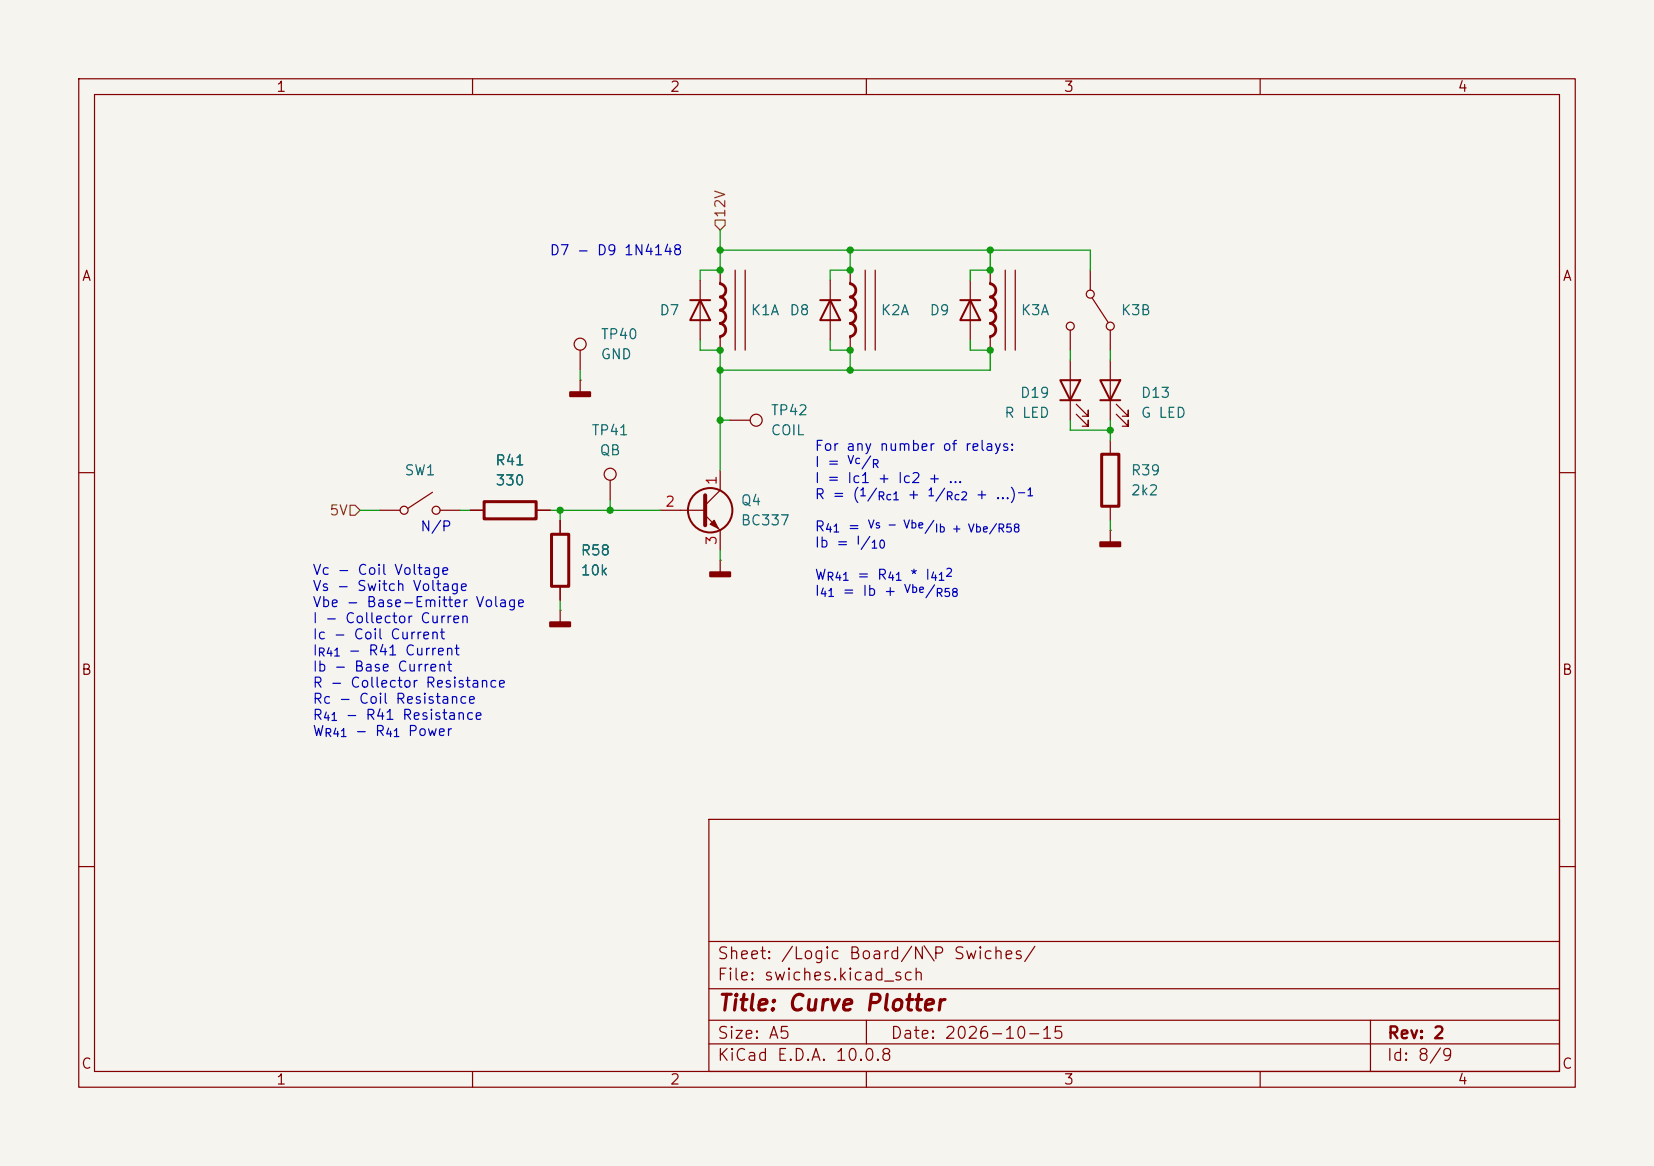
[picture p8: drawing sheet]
<svg xmlns="http://www.w3.org/2000/svg" width="210mm" height="148mm" viewBox="0 0 210 148" stroke-linecap="round" stroke-linejoin="round" font-family="sans-serif">
<path d="M0 0h210v148h-210z" fill="#f5f4ef" stroke="#f5f4ef" stroke-width=".13"/>
<g fill="none" stroke="#840000" stroke-width=".15">
<path d="M10 10h190v128h-190zM12 12h186v124h-186zM60 10v2M110 10v2M160 10v2M88.9 35.6v7.6M91.4 34.3v1.6M93.3 34.3v10.2M94.6 34.3v10.2M105.4 35.6v7.6M107.9 34.3v1.6M109.9 34.3v10.2"/>
<path d="M111.1 34.3v10.2M123.2 35.6v7.6M125.7 34.3v1.6M127.6 34.3v10.2M128.9 34.3v10.2M138.4 34.3v2.5M138.7 37.8l2 3.1M73.7 48.3h.1M73.7 44.5v2.5M73.7 48.3v1.5M91.4 42.9v1.6M91.4 59.7v2.5l-1.9 1.9"/>
<path d="M92.7 53.3h2.5M107.9 42.9v1.6M125.7 42.9v1.6M135.9 41.9v2.6M135.9 45.7v7.6M136.7 52.6l1.5 1.5v-.8v.8h-.8M136.7 51.3l1.5 1.5v-.7v.7h-.8M141 41.9v2.6M141 45.7v7.6M141 55.9v1.8M141.7 52.6l1.6 1.5v-.8v.8h-.8M141.7 51.3l1.6 1.5v-.7v.7h-.8"/>
<path d="M10 60h2M48.3 64.8h2.5M54.9 62.5l-3.1 2M55.9 64.8h2.5M59.7 64.8h1.8M68.1 64.8h1.7M71.1 77.5h.1M71.1 66v1.8M71.1 74.4v1.8M71.1 77.5v1.5M77.5 61v2.5M83.8 64.8h5.7"/>
<path d="M89.5 65.4l1.9 1.9v2.6M91.4 71.1h.1M91.4 71.1v1.5M141 67.3h.1M141 64.3v1.7M141 67.3v1.5M198 60h2M10 110h2M90 104h108v32h-108zM90 119.5h108M198 110h2M60 136v2"/>
<path d="M90 132.5h108M90 129.5h108M90 125.5h108M110 136v2M110 129.5v3M160 136v2M174 129.5v6.5"/>
<circle cx="138.4" cy="37.3" r=".51"/>
<circle cx="73.7" cy="43.7" r=".76"/>
<circle cx="96" cy="53.3" r=".76"/>
<circle cx="135.9" cy="41.4" r=".51"/>
<circle cx="141" cy="41.4" r=".51"/>
<circle cx="51.3" cy="64.8" r=".51"/>
<circle cx="55.4" cy="64.8" r=".51"/>
<circle cx="77.5" cy="60.2" r=".76"/>
</g>
<g fill="#840000" stroke="#840000" stroke-width=".25">
<path d="M139.7 68.8h2.5v.5h-2.5z"/>
<path d="M90.2 72.6h2.5v.6h-2.5z"/>
<path d="M69.8 79h2.6v.5h-2.6z"/>
<path d="M72.4 49.8h2.5v.5h-2.5z"/>
</g>
<g fill="none" stroke="#840000" stroke-width=".25">
<path d="M87.6 38.1h2.6M88.9 38.1l1.3 2.5h-2.6zM91.4 35.9v.2a.8 .8 0 0 1 .7 .8 .8 .8 0 0 1-.7 .8M91.4 37.7a.8 .8 0 0 1 .7 .8 .8 .8 0 0 1-.7 .8M91.4 39.4a.8 .8 0 0 1 .7 .8 .8 .8 0 0 1-.7 .8M91.4 36a.9 .9 0 0 1 .8 .9 .9 .9 0 0 1-.8 .9M91.4 37.6a.9 .9 0 0 1 .8 .9 .9 .9 0 0 1-.8 .9M91.4 39.3a.9 .9 0 0 1 .8 .9 .9 .9 0 0 1-.8 .9M91.4 37.6v.1M91.4 39.3v.1M104.1 38.1h2.6M105.4 38.1l1.3 2.5h-2.6z"/>
<path d="M107.9 35.9v.2a.8 .8 0 0 1 .7 .8 .8 .8 0 0 1-.6 .8M107.9 37.7a.8 .8 0 0 1 .7 .8 .8 .8 0 0 1-.7 .8M107.9 39.4a.8 .8 0 0 1 .7 .8 .8 .8 0 0 1-.6 .8M107.9 36a.9 .9 0 0 1 .8 .9 .9 .9 0 0 1-.7 .9M107.9 37.6a.9 .9 0 0 1 .8 .9 .9 .9 0 0 1-.8 .9M107.9 39.3a.9 .9 0 0 1 .8 .9 .9 .9 0 0 1-.7 .9M107.9 37.6v.1M107.9 39.3v.1M121.9 38.1h2.6M123.2 38.1l1.3 2.5h-2.6zM125.7 35.9v.2a.8 .8 0 0 1 .7 .8 .8 .8 0 0 1-.7 .8M125.7 37.7a.8 .8 0 0 1 .7 .8 .8 .8 0 0 1-.7 .8"/>
<path d="M125.7 39.4a.8 .8 0 0 1 .7 .8 .8 .8 0 0 1-.7 .8M125.7 36a.9 .9 0 0 1 .8 .9 .9 .9 0 0 1-.8 .9M125.7 37.6a.9 .9 0 0 1 .8 .9 .9 .9 0 0 1-.8 .9M125.7 39.3a.9 .9 0 0 1 .8 .9 .9 .9 0 0 1-.8 .9M125.7 37.6v.1M125.7 39.3v.1M91.4 41.1a.8 .8 0 0 1 .7 .8 .8 .8 0 0 1-.7 .8v.2M91.4 41a.9 .9 0 0 1 .8 .9 .9 .9 0 0 1-.8 .9M91.4 41v.1M107.9 41.1a.8 .8 0 0 1 .7 .8 .8 .8 0 0 1-.7 .8v.2M107.9 41a.9 .9 0 0 1 .8 .9 .9 .9 0 0 1-.8 .9M107.9 41v.1"/>
<path d="M125.7 41.1a.8 .8 0 0 1 .7 .8 .8 .8 0 0 1-.7 .8v.2M125.7 41a.9 .9 0 0 1 .8 .9 .9 .9 0 0 1-.8 .9M125.7 41v.1M134.6 48.3h2.6l-1.3 2.5zM134.6 50.8h2.6M139.7 48.3h2.5l-1.2 2.5zM139.7 50.8h2.5"/>
<circle cx="90.2" cy="64.8" r="2.82"/>
</g>
<path d="M139.9 57.7h2.2v6.6h-2.2zM61.5 63.7h6.6v2.2h-6.6zM70 67.8h2.2v6.6h-2.2z" fill="none" stroke="#840000" stroke-width=".38"/>
<path d="M89.5 62.9v3.8" fill="none" stroke="#840000" stroke-width=".51"/>
<path d="M90.2 66.5l.5-.5 .5 1.1z" fill="#840000" stroke="#840000" stroke-width=".15"/>
<path d="M90.8 27.9h1.3v.7l-.7 .6-.6-.6zM44.4 64.1h.7l.6 .7-.6 .6h-.7z" fill="none" stroke="#725600" stroke-width=".15"/>
<g fill="none" stroke="#009600" stroke-width=".15">
<path d="M91.4 31.8h47v2.5M91.4 29.2v5.1h-2.5v1.3M107.9 31.8v2.5h-2.5v1.3M125.7 31.8v2.5h-2.5v1.3M73.7 47v1.3M88.9 43.2v1.3h2.5v15.2M91.4 53.3h1.3M105.4 43.2v1.3h2.5M107.9 44.4v2.6M123.2 43.2v1.3h2.5v2.5h-34.3M135.9 44.5v1.2M135.9 53.3v1.3h5.1"/>
<path d="M141 44.5v1.2M141 53.3v2.6M45.7 64.8h2.6M58.4 64.8h1.3M69.8 64.8h14M71.1 64.8v1.2M71.1 76.2v1.3M77.5 63.5v1.3M91.4 69.9v1.2M141 66v1.3"/>
</g>
<g fill="#009600">
<circle cx="77.5" cy="64.8" r=".46"/>
<circle cx="91.4" cy="34.3" r=".46"/>
<circle cx="91.4" cy="31.8" r=".46"/>
<circle cx="71.1" cy="64.8" r=".46"/>
<circle cx="91.4" cy="44.5" r=".46"/>
<circle cx="125.7" cy="31.8" r=".46"/>
<circle cx="125.7" cy="34.3" r=".46"/>
<circle cx="125.7" cy="44.5" r=".46"/>
<circle cx="91.4" cy="53.3" r=".46"/>
<circle cx="91.4" cy="47" r=".46"/>
<circle cx="107.9" cy="44.5" r=".46"/>
<circle cx="107.9" cy="47" r=".46"/>
<circle cx="107.9" cy="31.8" r=".46"/>
<circle cx="107.9" cy="34.3" r=".46"/>
<circle cx="141" cy="54.6" r=".46"/>
</g>
<text font-size="2" fill="#840000" x="91" y="128.8">Title: Curve Plotter</text>
<g font-size="1.5" fill="#840000">
<text x="91" y="124.8">File: swiches.kicad_sch</text>
<text x="91" y="122.1">Sheet: /Logic Board/N\P Swiches/</text>
<text x="91" y="135">KiCad E.D.A. 10.0.8</text>
<text x="91" y="132.2">Size: A5</text>
<text x="113" y="132.2">Date: 2026-10-15</text>
<text x="176" y="135">Id: 8/9</text>
<text x="176.1" y="132.2">Rev: 2</text>
</g>
<g font-size="1.3" fill="#840000">
<text x="35" y="12">1</text>
<text x="85" y="12">2</text>
<text x="135" y="12">3</text>
<text x="185" y="12">4</text>
<text x="10.3" y="36">A</text>
<text x="198.3" y="36">A</text>
<text x="10.2" y="86">B</text>
<text x="198.2" y="86">B</text>
<text x="10.2" y="136">C</text>
<text x="35" y="138">1</text>
<text x="85" y="138">2</text>
<text x="135" y="138">3</text>
<text x="185" y="138">4</text>
<text x="198.2" y="136">C</text>
</g>
<g font-size="1.3" fill="#725600">
<text x="92.4" y="27.8" transform="rotate(-90 92.4 27.8)">12V</text>
<text x="41.7" y="65.7">5V</text>
</g>
<g font-size="1.3" fill="#0000c2">
<text x="69.7" y="32.7">D7 - D9 1N4148</text>
<text x="103.4" y="57.6">For any number of relays:</text>
<text x="103.4" y="59.6">I =</text>
<text x="109.2" y="59.6">/</text>
<text x="103.4" y="61.6">I = Ic1 + Ic2 + ...</text>
<text x="103.4" y="63.7">R = ( /</text>
<text x="115.1" y="63.7">+</text>
<text x="118.6" y="63.7">/</text>
<text x="123.8" y="63.7">+ ...)</text>
<text x="53.3" y="67.8">N/P</text>
<text x="103.4" y="67.8">R</text>
<text x="103.4" y="69.8">Ib =</text>
<text x="107.5" y="67.8">=</text>
<text x="109.1" y="69.8">/</text>
<text x="117.2" y="67.8">/</text>
<text x="39.6" y="73.3">Vc - Coil Voltage</text>
<text x="39.6" y="75.3">Vs - Switch Voltage</text>
<text x="39.6" y="77.4">Vbe - Base-Emitter Volage</text>
<text x="103.4" y="73.9">W</text>
<text x="103.4" y="76">I</text>
<text x="106.9" y="76">= Ib +</text>
<text x="108.7" y="73.9">= R</text>
<text x="115.4" y="73.9">* I</text>
<text x="117.3" y="76">/</text>
<text x="39.6" y="79.4">I - Collector Curren</text>
<text x="39.6" y="81.5">Ic - Coil Current</text>
<text x="39.6" y="83.5">I</text>
<text x="44.1" y="83.5">- R41 Current</text>
<text x="39.6" y="85.6">Ib - Base Current</text>
<text x="39.6" y="87.6">R - Collector Resistance</text>
<text x="39.6" y="89.7">Rc - Coil Resistance</text>
<text x="39.6" y="91.7">R</text>
<text x="39.6" y="93.7">W</text>
<text x="43.8" y="91.7">- R41 Resistance</text>
<text x="45" y="93.7">- R</text>
<text x="51.7" y="93.7">Power</text>
</g>
<g font-size="1.3" fill="#006464">
<text x="83.6" y="40.3">D7</text>
<text x="95.2" y="40.3">K1A</text>
<text x="100.2" y="40.3">D8</text>
<text x="111.7" y="40.3">K2A</text>
<text x="117.9" y="40.3">D9</text>
<text x="129.5" y="40.3">K3A</text>
<text x="142.2" y="40.3">K3B</text>
<text x="76.2" y="43.4">TP40</text>
<text x="76.2" y="45.9">GND</text>
<text x="97.8" y="53">TP42</text>
<text x="127.4" y="53.4">R LED</text>
<text x="129.4" y="50.8">D19</text>
<text x="144.8" y="50.8">D13</text>
<text x="144.8" y="53.4">G LED</text>
<text x="62.8" y="59.4">R41</text>
<text x="75" y="55.6">TP41</text>
<text x="76" y="58.1">QB</text>
<text x="97.8" y="55.6">COIL</text>
<text x="51.3" y="60.7">SW1</text>
<text x="62.8" y="61.9">330</text>
<text x="94" y="64.5">Q4</text>
<text x="143.5" y="60.7">R39</text>
<text x="143.5" y="63.2">2k2</text>
<text x="73.6" y="70.8">R58</text>
<text x="94" y="67">BC337</text>
<text x="73.6" y="73.4">10k</text>
</g>
<g font-size="1.3" fill="#a90000">
<text x="84.4" y="64.6">2</text>
<text x="91.3" y="61.7" transform="rotate(-90 91.3 61.7)">1</text>
<text x="91.3" y="69.3" transform="rotate(-90 91.3 69.3)">3</text>
</g>
<g font-size="1" fill="#0000c2">
<text x="107.5" y="59.2">Vc</text>
<text x="110.6" y="59.7">R</text>
<text x="109" y="63.2">1</text>
<text x="111.3" y="63.8">Rc1</text>
<text x="117.7" y="63.2">1</text>
<text x="120" y="63.8">Rc2</text>
<text x="129" y="63.2">-1</text>
<text x="104.6" y="67.8">41</text>
<text x="108.6" y="69.4">I</text>
<text x="110.1" y="67.3">Vs - Vbe</text>
<text x="110.5" y="69.9">10</text>
<text x="118.6" y="67.8">Ib + Vbe/R58</text>
<text x="104" y="76">41</text>
<text x="104.8" y="74">R41</text>
<text x="112.6" y="74">41</text>
<text x="114.7" y="75.5">Vbe</text>
<text x="118" y="74">41</text>
<text x="118.7" y="76">R58</text>
<text x="119.9" y="73.5">2</text>
<text x="40.2" y="83.6">R41</text>
<text x="40.9" y="91.8">41</text>
<text x="41.1" y="93.8">R41</text>
<text x="48.8" y="93.8">41</text>
</g>
</svg>
